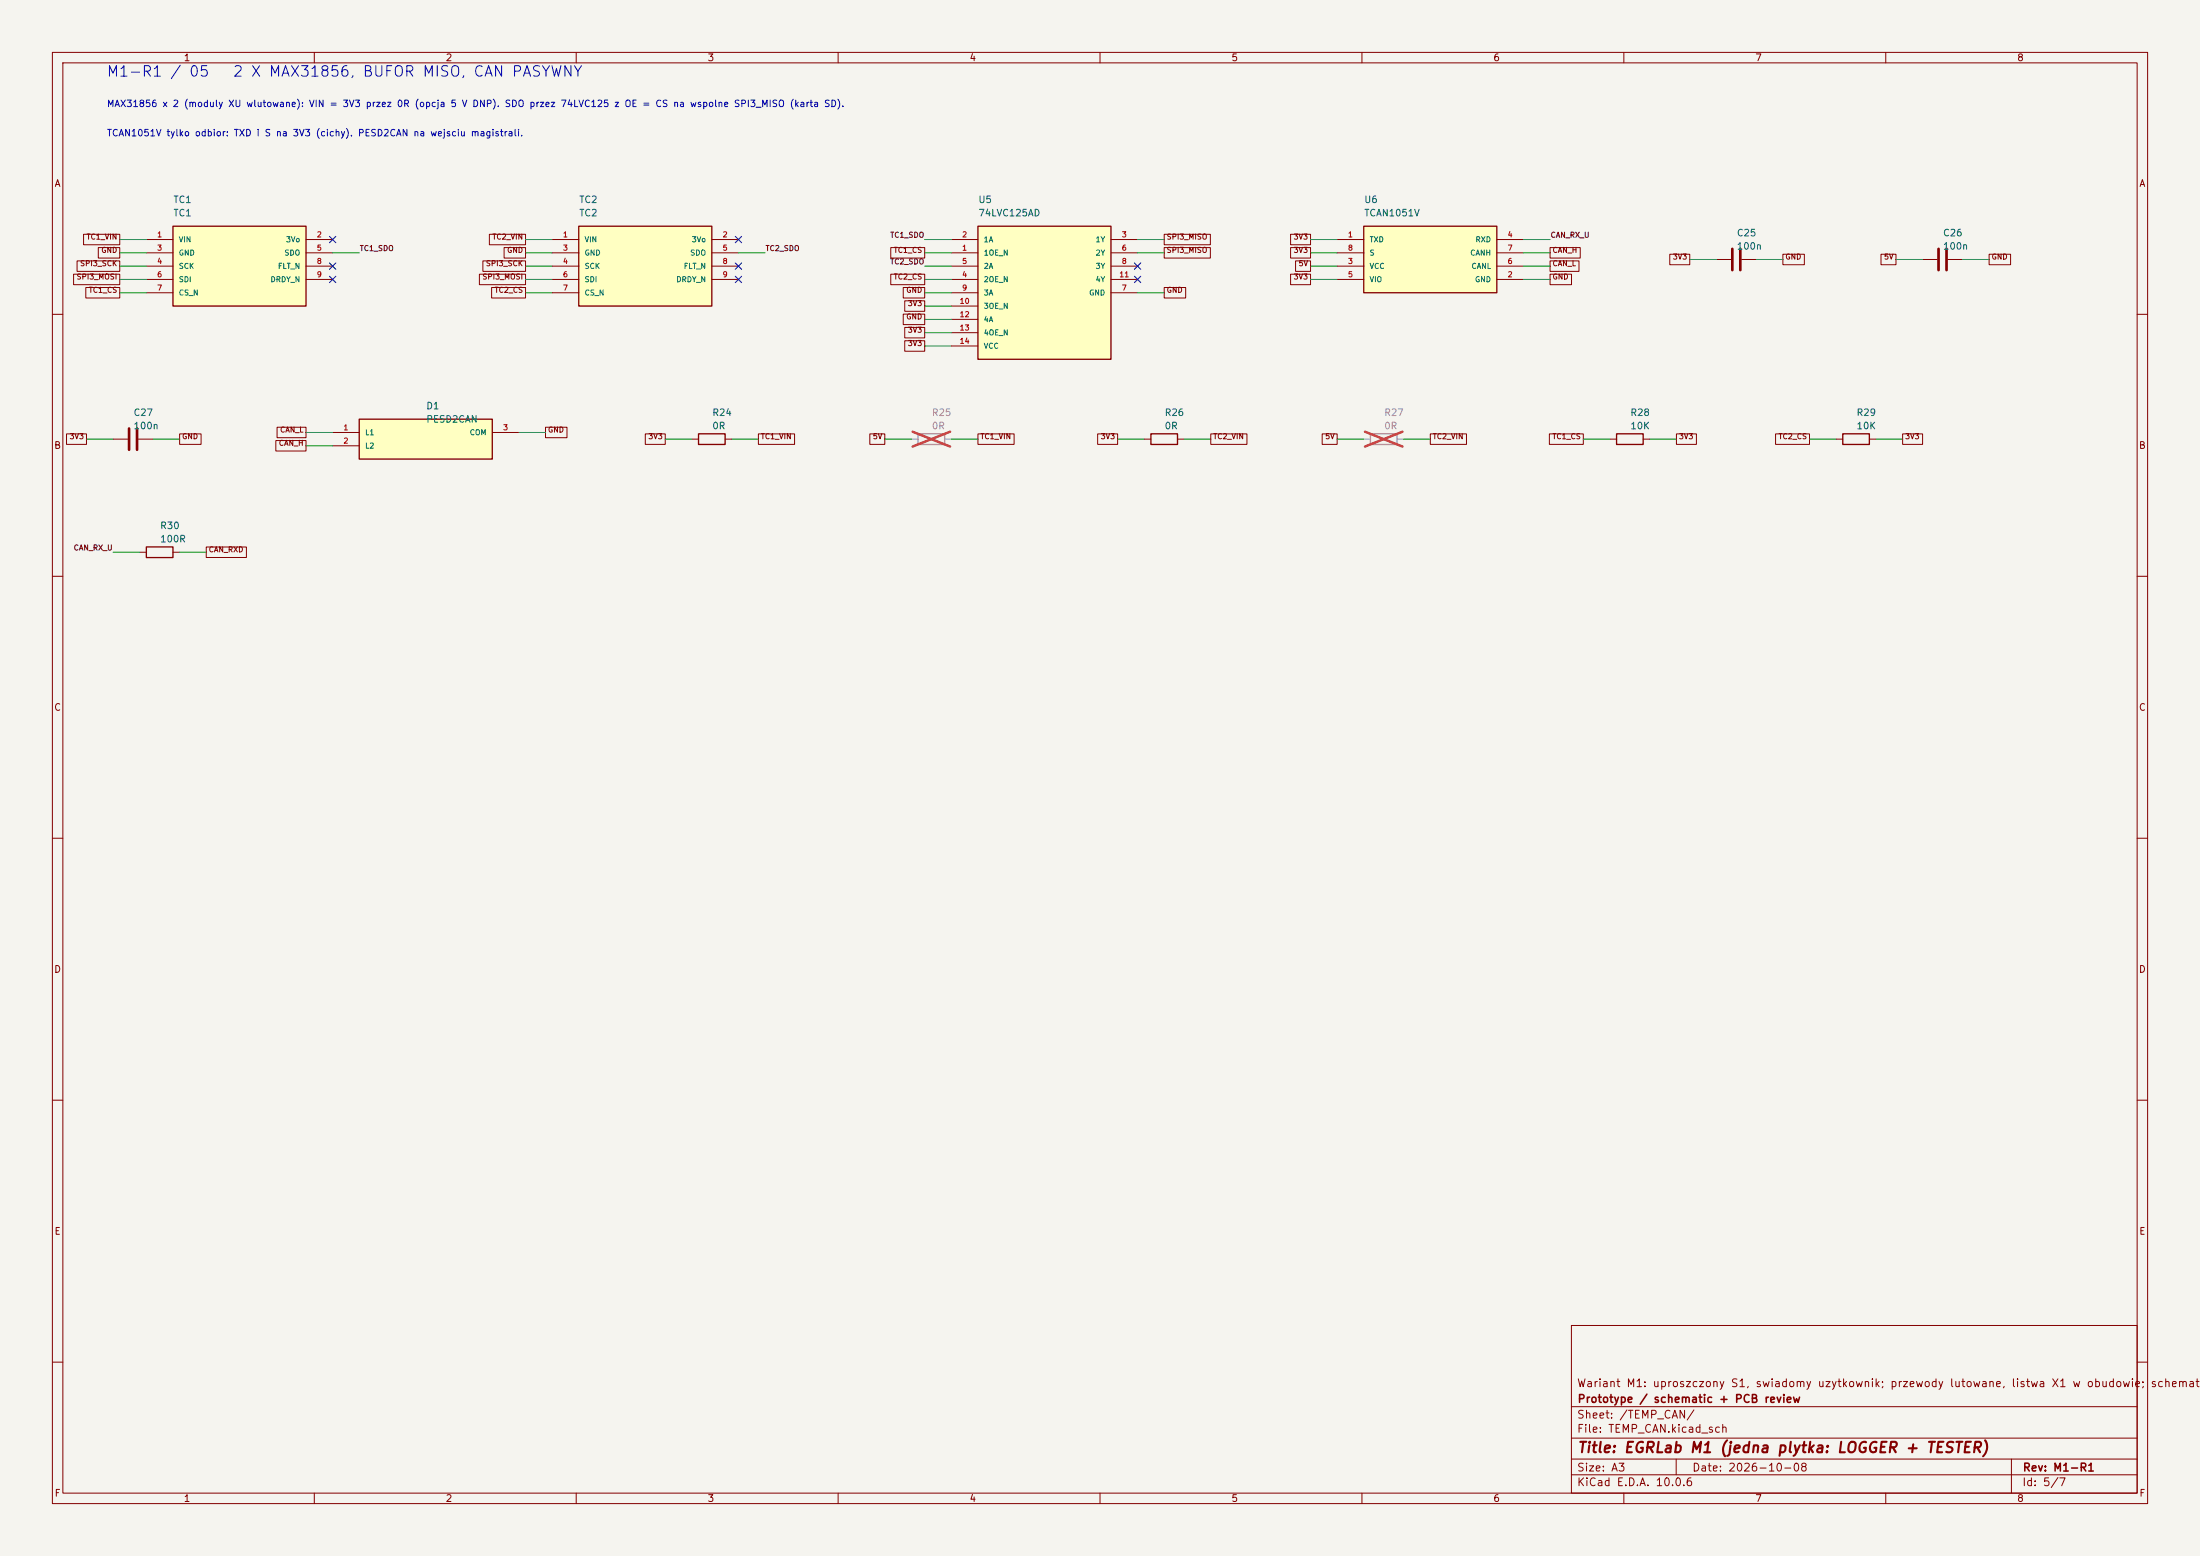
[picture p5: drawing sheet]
(kicad_sch (version 20250114) (generator "eeschema") (paper "A3") (title_block (title "EGRLab M1 (jedna plytka: LOGGER + TESTER)") (date "2026-10-08") (rev "M1-R1") (company "Prototype / schematic + PCB review") (comment 1 "Wariant M1: uproszczony S1, swiadomy uzytkownik; przewody lutowane, listwa X1 w obudowie; schemat"))(lib_symbols (symbol "M1:MAX31856_MODULE" (pin_names (offset 1.016)) (in_bom yes) (on_board yes) (symbol "MAX31856_MODULE_1_1" (rectangle (start -12.7 7.62) (end 12.7 -7.62) (stroke (width .254) (type default)) (fill (type background)))) (symbol "MAX31856_MODULE_1_0" (pin power_in line (at -17.78 5.08 0) (length 5.08) (name "VIN" (effects (font (size 1.0 1.0)))) (number "1" (effects (font (size 1 1))))) (pin power_in line (at -17.78 2.54 0) (length 5.08) (name "GND" (effects (font (size 1.0 1.0)))) (number "3" (effects (font (size 1 1))))) (pin input line (at -17.78 0.0 0) (length 5.08) (name "SCK" (effects (font (size 1.0 1.0)))) (number "4" (effects (font (size 1 1))))) (pin input line (at -17.78 -2.54 0) (length 5.08) (name "SDI" (effects (font (size 1.0 1.0)))) (number "6" (effects (font (size 1 1))))) (pin input line (at -17.78 -5.08 0) (length 5.08) (name "CS_N" (effects (font (size 1.0 1.0)))) (number "7" (effects (font (size 1 1))))) (pin passive line (at 17.78 5.08 180) (length 5.08) (name "3Vo" (effects (font (size 1.0 1.0)))) (number "2" (effects (font (size 1 1))))) (pin tri_state line (at 17.78 2.54 180) (length 5.08) (name "SDO" (effects (font (size 1.0 1.0)))) (number "5" (effects (font (size 1 1))))) (pin output line (at 17.78 0.0 180) (length 5.08) (name "FLT_N" (effects (font (size 1.0 1.0)))) (number "8" (effects (font (size 1 1))))) (pin output line (at 17.78 -2.54 180) (length 5.08) (name "DRDY_N" (effects (font (size 1.0 1.0)))) (number "9" (effects (font (size 1 1)))))))(symbol "M1:74LVC125A_SO14" (pin_names (offset 1.016)) (in_bom yes) (on_board yes) (symbol "74LVC125A_SO14_1_1" (rectangle (start -12.7 12.7) (end 12.7 -12.7) (stroke (width .254) (type default)) (fill (type background)))) (symbol "74LVC125A_SO14_1_0" (pin input line (at -17.78 10.16 0) (length 5.08) (name "1A" (effects (font (size 1.0 1.0)))) (number "2" (effects (font (size 1 1))))) (pin input line (at -17.78 7.62 0) (length 5.08) (name "1OE_N" (effects (font (size 1.0 1.0)))) (number "1" (effects (font (size 1 1))))) (pin input line (at -17.78 5.08 0) (length 5.08) (name "2A" (effects (font (size 1.0 1.0)))) (number "5" (effects (font (size 1 1))))) (pin input line (at -17.78 2.54 0) (length 5.08) (name "2OE_N" (effects (font (size 1.0 1.0)))) (number "4" (effects (font (size 1 1))))) (pin input line (at -17.78 0.0 0) (length 5.08) (name "3A" (effects (font (size 1.0 1.0)))) (number "9" (effects (font (size 1 1))))) (pin input line (at -17.78 -2.54 0) (length 5.08) (name "3OE_N" (effects (font (size 1.0 1.0)))) (number "10" (effects (font (size 1 1))))) (pin input line (at -17.78 -5.08 0) (length 5.08) (name "4A" (effects (font (size 1.0 1.0)))) (number "12" (effects (font (size 1 1))))) (pin input line (at -17.78 -7.62 0) (length 5.08) (name "4OE_N" (effects (font (size 1.0 1.0)))) (number "13" (effects (font (size 1 1))))) (pin power_in line (at -17.78 -10.16 0) (length 5.08) (name "VCC" (effects (font (size 1.0 1.0)))) (number "14" (effects (font (size 1 1))))) (pin tri_state line (at 17.78 10.16 180) (length 5.08) (name "1Y" (effects (font (size 1.0 1.0)))) (number "3" (effects (font (size 1 1))))) (pin tri_state line (at 17.78 7.62 180) (length 5.08) (name "2Y" (effects (font (size 1.0 1.0)))) (number "6" (effects (font (size 1 1))))) (pin tri_state line (at 17.78 5.08 180) (length 5.08) (name "3Y" (effects (font (size 1.0 1.0)))) (number "8" (effects (font (size 1 1))))) (pin tri_state line (at 17.78 2.54 180) (length 5.08) (name "4Y" (effects (font (size 1.0 1.0)))) (number "11" (effects (font (size 1 1))))) (pin power_in line (at 17.78 0.0 180) (length 5.08) (name "GND" (effects (font (size 1.0 1.0)))) (number "7" (effects (font (size 1 1)))))))(symbol "M1:TCAN1051V_SOIC8" (pin_names (offset 1.016)) (in_bom yes) (on_board yes) (symbol "TCAN1051V_SOIC8_1_1" (rectangle (start -12.7 6.35) (end 12.7 -6.35) (stroke (width .254) (type default)) (fill (type background)))) (symbol "TCAN1051V_SOIC8_1_0" (pin input line (at -17.78 3.81 0) (length 5.08) (name "TXD" (effects (font (size 1.0 1.0)))) (number "1" (effects (font (size 1 1))))) (pin input line (at -17.78 1.27 0) (length 5.08) (name "S" (effects (font (size 1.0 1.0)))) (number "8" (effects (font (size 1 1))))) (pin power_in line (at -17.78 -1.27 0) (length 5.08) (name "VCC" (effects (font (size 1.0 1.0)))) (number "3" (effects (font (size 1 1))))) (pin power_in line (at -17.78 -3.81 0) (length 5.08) (name "VIO" (effects (font (size 1.0 1.0)))) (number "5" (effects (font (size 1 1))))) (pin output line (at 17.78 3.81 180) (length 5.08) (name "RXD" (effects (font (size 1.0 1.0)))) (number "4" (effects (font (size 1 1))))) (pin bidirectional line (at 17.78 1.27 180) (length 5.08) (name "CANH" (effects (font (size 1.0 1.0)))) (number "7" (effects (font (size 1 1))))) (pin bidirectional line (at 17.78 -1.27 180) (length 5.08) (name "CANL" (effects (font (size 1.0 1.0)))) (number "6" (effects (font (size 1 1))))) (pin power_in line (at 17.78 -3.81 180) (length 5.08) (name "GND" (effects (font (size 1.0 1.0)))) (number "2" (effects (font (size 1 1)))))))(symbol "M1:C" (pin_numbers (hide yes)) (pin_names (offset 0.254)) (exclude_from_sim no) (in_bom yes) (on_board yes) (in_pos_files yes) (duplicate_pin_numbers_are_jumpers no) (symbol "C_0_1" (polyline (pts (xy -2.032 0.762) (xy 2.032 0.762)) (stroke (width 0.508) (type default)) (fill (type none))) (polyline (pts (xy -2.032 -0.762) (xy 2.032 -0.762)) (stroke (width 0.508) (type default)) (fill (type none)))) (symbol "C_1_1" (pin passive line (at 0 3.81 270) (length 2.794) (name "" (effects (font (size 1.27 1.27)))) (number "1" (effects (font (size 1.27 1.27))))) (pin passive line (at 0 -3.81 90) (length 2.794) (name "" (effects (font (size 1.27 1.27)))) (number "2" (effects (font (size 1.27 1.27)))))) (embedded_fonts no))(symbol "M1:PESD2CAN_SOT23" (pin_names (offset 1.016)) (in_bom yes) (on_board yes) (symbol "PESD2CAN_SOT23_1_1" (rectangle (start -12.7 3.81) (end 12.7 -3.81) (stroke (width .254) (type default)) (fill (type background)))) (symbol "PESD2CAN_SOT23_1_0" (pin passive line (at -17.78 1.27 0) (length 5.08) (name "L1" (effects (font (size 1.0 1.0)))) (number "1" (effects (font (size 1 1))))) (pin passive line (at -17.78 -1.27 0) (length 5.08) (name "L2" (effects (font (size 1.0 1.0)))) (number "2" (effects (font (size 1 1))))) (pin passive line (at 17.78 1.27 180) (length 5.08) (name "COM" (effects (font (size 1.0 1.0)))) (number "3" (effects (font (size 1 1)))))))(symbol "M1:R" (pin_numbers (hide yes)) (pin_names (offset 0)) (exclude_from_sim no) (in_bom yes) (on_board yes) (in_pos_files yes) (duplicate_pin_numbers_are_jumpers no) (symbol "R_0_1" (rectangle (start -1.016 -2.54) (end 1.016 2.54) (stroke (width 0.254) (type default)) (fill (type none)))) (symbol "R_1_1" (pin passive line (at 0 3.81 270) (length 1.27) (name "" (effects (font (size 1.27 1.27)))) (number "1" (effects (font (size 1.27 1.27))))) (pin passive line (at 0 -3.81 90) (length 1.27) (name "" (effects (font (size 1.27 1.27)))) (number "2" (effects (font (size 1.27 1.27)))))) (embedded_fonts no)))(text "MAX31856 x 2 (moduly XU wlutowane): VIN = 3V3 przez 0R (opcja 5 V DNP). SDO przez 74LVC125 z OE = CS na wspolne SPI3_MISO (karta SD)." (at 20.32 19.304 0) (effects (font (size 1.25 1.25)) (justify left top)))(text "TCAN1051V tylko odbior: TXD i S na 3V3 (cichy). PESD2CAN na wejsciu magistrali." (at 20.32 24.892 0) (effects (font (size 1.25 1.25)) (justify left top)))(symbol (lib_id "M1:MAX31856_MODULE") (at 45.72 50.8 0) (unit 1) (in_bom yes) (on_board yes) (dnp no) (property "Reference" "TC1" (at 33.02 38.1 0) (effects (font (size 1.27 1.27)) (justify left))) (property "Value" "TC1" (at 33.02 40.64 0) (effects (font (size 1.27 1.27)) (justify left)))(property "Footprint" "M1:MAX31856_XU" (at 45.72 50.8 0) (effects (font (size 1 1)) hide))(property "MPN" "owned MAX31856 XU module, soldered directly by its 1x9 header (measured 8.10: fits)" (at 45.72 50.8 0) (effects (font (size 1 1)) hide))(property "BaselineRef" "P09:J3" (at 45.72 50.8 0) (effects (font (size 1 1)) hide))(property "Datasheet" "https://allegro.pl/oferta/max31856-modul-termopary-dla-typow-k-j-n-r-s-t-e-b-19-bitowy-modul-xu-18805671895" (at 45.72 50.8 0) (effects (font (size 1 1)) hide))(pin "1")(pin "3")(pin "4")(pin "6")(pin "7")(pin "2")(pin "5")(pin "8")(pin "9"))(symbol (lib_id "M1:MAX31856_MODULE") (at 123.19 50.8 0) (unit 1) (in_bom yes) (on_board yes) (dnp no) (property "Reference" "TC2" (at 110.49 38.1 0) (effects (font (size 1.27 1.27)) (justify left))) (property "Value" "TC2" (at 110.49 40.64 0) (effects (font (size 1.27 1.27)) (justify left)))(property "Footprint" "M1:MAX31856_XU" (at 123.19 50.8 0) (effects (font (size 1 1)) hide))(property "MPN" "owned MAX31856 XU module, soldered directly by its 1x9 header (measured 8.10: fits)" (at 123.19 50.8 0) (effects (font (size 1 1)) hide))(property "BaselineRef" "P09:J4" (at 123.19 50.8 0) (effects (font (size 1 1)) hide))(property "Datasheet" "https://allegro.pl/oferta/max31856-modul-termopary-dla-typow-k-j-n-r-s-t-e-b-19-bitowy-modul-xu-18805671895" (at 123.19 50.8 0) (effects (font (size 1 1)) hide))(pin "1")(pin "3")(pin "4")(pin "6")(pin "7")(pin "2")(pin "5")(pin "8")(pin "9"))(symbol (lib_id "M1:74LVC125A_SO14") (at 199.39 55.88 0) (unit 1) (in_bom yes) (on_board yes) (dnp no) (property "Reference" "U5" (at 186.69 38.1 0) (effects (font (size 1.27 1.27)) (justify left))) (property "Value" "74LVC125AD" (at 186.69 40.64 0) (effects (font (size 1.27 1.27)) (justify left)))(property "Footprint" "Package_SO:SOIC-14_3.9x8.7mm_P1.27mm" (at 199.39 55.88 0) (effects (font (size 1 1)) hide))(property "MPN" "74LVC125AD,118 (Nexperia)" (at 199.39 55.88 0) (effects (font (size 1 1)) hide))(property "BaselineRef" "P09:U1" (at 199.39 55.88 0) (effects (font (size 1 1)) hide))(property "Datasheet" "https://assets.nexperia.com/documents/data-sheet/74LVC125A.pdf" (at 199.39 55.88 0) (effects (font (size 1 1)) hide))(pin "2")(pin "1")(pin "5")(pin "4")(pin "9")(pin "10")(pin "12")(pin "13")(pin "14")(pin "3")(pin "6")(pin "8")(pin "11")(pin "7"))(symbol (lib_id "M1:TCAN1051V_SOIC8") (at 273.05 49.53 0) (unit 1) (in_bom yes) (on_board yes) (dnp no) (property "Reference" "U6" (at 260.35 38.1 0) (effects (font (size 1.27 1.27)) (justify left))) (property "Value" "TCAN1051V" (at 260.35 40.64 0) (effects (font (size 1.27 1.27)) (justify left)))(property "Footprint" "Package_SO:SOIC-8_3.9x4.9mm_P1.27mm" (at 273.05 49.53 0) (effects (font (size 1 1)) hide))(property "MPN" "TCAN1051VDRQ1" (at 273.05 49.53 0) (effects (font (size 1 1)) hide))(property "BaselineRef" "P10:U1" (at 273.05 49.53 0) (effects (font (size 1 1)) hide))(property "Datasheet" "https://www.ti.com/lit/ds/symlink/tcan1051-q1.pdf" (at 273.05 49.53 0) (effects (font (size 1 1)) hide))(pin "1")(pin "8")(pin "3")(pin "5")(pin "4")(pin "7")(pin "6")(pin "2"))(symbol (lib_id "M1:C") (at 331.47 49.53 90) (unit 1) (in_bom yes) (on_board yes) (dnp no) (property "Reference" "C25" (at 331.47 44.45 90) (effects (font (size 1.27 1.27)) (justify right))) (property "Value" "100n" (at 331.47 46.99 90) (effects (font (size 1.27 1.27)) (justify right)))(property "Footprint" "Capacitor_SMD:C_1206_3216Metric_Pad1.33x1.80mm_HandSolder" (at 331.47 49.53 0) (effects (font (size 1 1)) hide))(property "MPN" "SMD 1206 X7R 50V 10% 100n" (at 331.47 49.53 0) (effects (font (size 1 1)) hide))(property "BaselineRef" "P09:C1" (at 331.47 49.53 0) (effects (font (size 1 1)) hide))(property "Datasheet" "" (at 331.47 49.53 0) (effects (font (size 1 1)) hide))(pin "1")(pin "2"))(symbol (lib_id "M1:C") (at 370.84 49.53 90) (unit 1) (in_bom yes) (on_board yes) (dnp no) (property "Reference" "C26" (at 370.84 44.45 90) (effects (font (size 1.27 1.27)) (justify right))) (property "Value" "100n" (at 370.84 46.99 90) (effects (font (size 1.27 1.27)) (justify right)))(property "Footprint" "Capacitor_SMD:C_1206_3216Metric_Pad1.33x1.80mm_HandSolder" (at 370.84 49.53 0) (effects (font (size 1 1)) hide))(property "MPN" "SMD 1206 X7R 50V 10% 100n" (at 370.84 49.53 0) (effects (font (size 1 1)) hide))(property "BaselineRef" "P10:C1" (at 370.84 49.53 0) (effects (font (size 1 1)) hide))(property "Datasheet" "" (at 370.84 49.53 0) (effects (font (size 1 1)) hide))(pin "1")(pin "2"))(symbol (lib_id "M1:C") (at 25.4 83.82 90) (unit 1) (in_bom yes) (on_board yes) (dnp no) (property "Reference" "C27" (at 25.4 78.74 90) (effects (font (size 1.27 1.27)) (justify right))) (property "Value" "100n" (at 25.4 81.28 90) (effects (font (size 1.27 1.27)) (justify right)))(property "Footprint" "Capacitor_SMD:C_1206_3216Metric_Pad1.33x1.80mm_HandSolder" (at 25.4 83.82 0) (effects (font (size 1 1)) hide))(property "MPN" "SMD 1206 X7R 50V 10% 100n" (at 25.4 83.82 0) (effects (font (size 1 1)) hide))(property "BaselineRef" "P10:C2" (at 25.4 83.82 0) (effects (font (size 1 1)) hide))(property "Datasheet" "" (at 25.4 83.82 0) (effects (font (size 1 1)) hide))(pin "1")(pin "2"))(symbol (lib_id "M1:PESD2CAN_SOT23") (at 81.28 83.82 0) (unit 1) (in_bom yes) (on_board yes) (dnp no) (property "Reference" "D1" (at 81.28 77.47 0) (effects (font (size 1.27 1.27)) (justify left))) (property "Value" "PESD2CAN" (at 81.28 80.01 0) (effects (font (size 1.27 1.27)) (justify left)))(property "Footprint" "Package_TO_SOT_SMD:SOT-23" (at 81.28 83.82 0) (effects (font (size 1 1)) hide))(property "MPN" "PESD2CAN,215 Nexperia" (at 81.28 83.82 0) (effects (font (size 1 1)) hide))(property "BaselineRef" "P10:D1" (at 81.28 83.82 0) (effects (font (size 1 1)) hide))(property "Datasheet" "" (at 81.28 83.82 0) (effects (font (size 1 1)) hide))(pin "1")(pin "2")(pin "3"))(symbol (lib_id "M1:R") (at 135.89 83.82 90) (unit 1) (in_bom yes) (on_board yes) (dnp no) (property "Reference" "R24" (at 135.89 78.74 90) (effects (font (size 1.27 1.27)) (justify right))) (property "Value" "0R" (at 135.89 81.28 90) (effects (font (size 1.27 1.27)) (justify right)))(property "Footprint" "Resistor_SMD:R_1206_3216Metric_Pad1.30x1.75mm_HandSolder" (at 135.89 83.82 0) (effects (font (size 1 1)) hide))(property "MPN" "RC1206FR-070RL" (at 135.89 83.82 0) (effects (font (size 1 1)) hide))(property "BaselineRef" "P09:JP" (at 135.89 83.82 0) (effects (font (size 1 1)) hide))(property "Datasheet" "" (at 135.89 83.82 0) (effects (font (size 1 1)) hide))(pin "1")(pin "2"))(symbol (lib_id "M1:R") (at 177.8 83.82 90) (unit 1) (in_bom yes) (on_board yes) (dnp yes) (property "Reference" "R25" (at 177.8 78.74 90) (effects (font (size 1.27 1.27)) (justify right))) (property "Value" "0R" (at 177.8 81.28 90) (effects (font (size 1.27 1.27)) (justify right)))(property "Footprint" "Resistor_SMD:R_1206_3216Metric_Pad1.30x1.75mm_HandSolder" (at 177.8 83.82 0) (effects (font (size 1 1)) hide))(property "MPN" "RC1206FR-070RL" (at 177.8 83.82 0) (effects (font (size 1 1)) hide))(property "BaselineRef" "P09:JP" (at 177.8 83.82 0) (effects (font (size 1 1)) hide))(property "Datasheet" "" (at 177.8 83.82 0) (effects (font (size 1 1)) hide))(pin "1")(pin "2"))(symbol (lib_id "M1:R") (at 222.25 83.82 90) (unit 1) (in_bom yes) (on_board yes) (dnp no) (property "Reference" "R26" (at 222.25 78.74 90) (effects (font (size 1.27 1.27)) (justify right))) (property "Value" "0R" (at 222.25 81.28 90) (effects (font (size 1.27 1.27)) (justify right)))(property "Footprint" "Resistor_SMD:R_1206_3216Metric_Pad1.30x1.75mm_HandSolder" (at 222.25 83.82 0) (effects (font (size 1 1)) hide))(property "MPN" "RC1206FR-070RL" (at 222.25 83.82 0) (effects (font (size 1 1)) hide))(property "BaselineRef" "P09:JP" (at 222.25 83.82 0) (effects (font (size 1 1)) hide))(property "Datasheet" "" (at 222.25 83.82 0) (effects (font (size 1 1)) hide))(pin "1")(pin "2"))(symbol (lib_id "M1:R") (at 264.16 83.82 90) (unit 1) (in_bom yes) (on_board yes) (dnp yes) (property "Reference" "R27" (at 264.16 78.74 90) (effects (font (size 1.27 1.27)) (justify right))) (property "Value" "0R" (at 264.16 81.28 90) (effects (font (size 1.27 1.27)) (justify right)))(property "Footprint" "Resistor_SMD:R_1206_3216Metric_Pad1.30x1.75mm_HandSolder" (at 264.16 83.82 0) (effects (font (size 1 1)) hide))(property "MPN" "RC1206FR-070RL" (at 264.16 83.82 0) (effects (font (size 1 1)) hide))(property "BaselineRef" "P09:JP" (at 264.16 83.82 0) (effects (font (size 1 1)) hide))(property "Datasheet" "" (at 264.16 83.82 0) (effects (font (size 1 1)) hide))(pin "1")(pin "2"))(symbol (lib_id "M1:R") (at 311.15 83.82 90) (unit 1) (in_bom yes) (on_board yes) (dnp no) (property "Reference" "R28" (at 311.15 78.74 90) (effects (font (size 1.27 1.27)) (justify right))) (property "Value" "10K" (at 311.15 81.28 90) (effects (font (size 1.27 1.27)) (justify right)))(property "Footprint" "Resistor_SMD:R_1206_3216Metric_Pad1.30x1.75mm_HandSolder" (at 311.15 83.82 0) (effects (font (size 1 1)) hide))(property "MPN" "RC1206FR-0710KL" (at 311.15 83.82 0) (effects (font (size 1 1)) hide))(property "BaselineRef" "P09:R" (at 311.15 83.82 0) (effects (font (size 1 1)) hide))(property "Datasheet" "" (at 311.15 83.82 0) (effects (font (size 1 1)) hide))(pin "1")(pin "2"))(symbol (lib_id "M1:R") (at 354.33 83.82 90) (unit 1) (in_bom yes) (on_board yes) (dnp no) (property "Reference" "R29" (at 354.33 78.74 90) (effects (font (size 1.27 1.27)) (justify right))) (property "Value" "10K" (at 354.33 81.28 90) (effects (font (size 1.27 1.27)) (justify right)))(property "Footprint" "Resistor_SMD:R_1206_3216Metric_Pad1.30x1.75mm_HandSolder" (at 354.33 83.82 0) (effects (font (size 1 1)) hide))(property "MPN" "RC1206FR-0710KL" (at 354.33 83.82 0) (effects (font (size 1 1)) hide))(property "BaselineRef" "P09:R" (at 354.33 83.82 0) (effects (font (size 1 1)) hide))(property "Datasheet" "" (at 354.33 83.82 0) (effects (font (size 1 1)) hide))(pin "1")(pin "2"))(symbol (lib_id "M1:R") (at 30.48 105.41 90) (unit 1) (in_bom yes) (on_board yes) (dnp no) (property "Reference" "R30" (at 30.48 100.33 90) (effects (font (size 1.27 1.27)) (justify right))) (property "Value" "100R" (at 30.48 102.87 90) (effects (font (size 1.27 1.27)) (justify right)))(property "Footprint" "Resistor_SMD:R_1206_3216Metric_Pad1.30x1.75mm_HandSolder" (at 30.48 105.41 0) (effects (font (size 1 1)) hide))(property "MPN" "RC1206FR-07100RL" (at 30.48 105.41 0) (effects (font (size 1 1)) hide))(property "BaselineRef" "P10:R1" (at 30.48 105.41 0) (effects (font (size 1 1)) hide))(property "Datasheet" "" (at 30.48 105.41 0) (effects (font (size 1 1)) hide))(pin "1")(pin "2"))(text "M1-R1 / 05   2 X MAX31856, BUFOR MISO, CAN PASYWNY" (at 20.32 12.7 0) (effects (font (size 2 2)) (justify left top)))(wire (pts (xy 27.94 45.72) (xy 22.86 45.72)) (stroke (width 0) (type default)))(global_label "TC1_VIN" (shape passive) (at 22.86 45.72 0) (effects (font (size 1 1)) (justify right bottom)))(wire (pts (xy 27.94 48.26) (xy 22.86 48.26)) (stroke (width 0) (type default)))(global_label "GND" (shape passive) (at 22.86 48.26 0) (effects (font (size 1 1)) (justify right bottom)))(wire (pts (xy 27.94 50.8) (xy 22.86 50.8)) (stroke (width 0) (type default)))(global_label "SPI3_SCK" (shape passive) (at 22.86 50.8 0) (effects (font (size 1 1)) (justify right bottom)))(wire (pts (xy 27.94 53.34) (xy 22.86 53.34)) (stroke (width 0) (type default)))(global_label "SPI3_MOSI" (shape passive) (at 22.86 53.34 0) (effects (font (size 1 1)) (justify right bottom)))(wire (pts (xy 27.94 55.88) (xy 22.86 55.88)) (stroke (width 0) (type default)))(global_label "TC1_CS" (shape passive) (at 22.86 55.88 0) (effects (font (size 1 1)) (justify right bottom)))(no_connect (at 63.5 45.72))(wire (pts (xy 63.5 48.26) (xy 68.58 48.26)) (stroke (width 0) (type default)))(label "TC1_SDO"  (at 68.58 48.26 0) (effects (font (size 1 1)) (justify left bottom)))(no_connect (at 63.5 50.8))(no_connect (at 63.5 53.34))(wire (pts (xy 105.41 45.72) (xy 100.33 45.72)) (stroke (width 0) (type default)))(global_label "TC2_VIN" (shape passive) (at 100.33 45.72 0) (effects (font (size 1 1)) (justify right bottom)))(wire (pts (xy 105.41 48.26) (xy 100.33 48.26)) (stroke (width 0) (type default)))(global_label "GND" (shape passive) (at 100.33 48.26 0) (effects (font (size 1 1)) (justify right bottom)))(wire (pts (xy 105.41 50.8) (xy 100.33 50.8)) (stroke (width 0) (type default)))(global_label "SPI3_SCK" (shape passive) (at 100.33 50.8 0) (effects (font (size 1 1)) (justify right bottom)))(wire (pts (xy 105.41 53.34) (xy 100.33 53.34)) (stroke (width 0) (type default)))(global_label "SPI3_MOSI" (shape passive) (at 100.33 53.34 0) (effects (font (size 1 1)) (justify right bottom)))(wire (pts (xy 105.41 55.88) (xy 100.33 55.88)) (stroke (width 0) (type default)))(global_label "TC2_CS" (shape passive) (at 100.33 55.88 0) (effects (font (size 1 1)) (justify right bottom)))(no_connect (at 140.97 45.72))(wire (pts (xy 140.97 48.26) (xy 146.05 48.26)) (stroke (width 0) (type default)))(label "TC2_SDO"  (at 146.05 48.26 0) (effects (font (size 1 1)) (justify left bottom)))(no_connect (at 140.97 50.8))(no_connect (at 140.97 53.34))(wire (pts (xy 181.61 45.72) (xy 176.53 45.72)) (stroke (width 0) (type default)))(label "TC1_SDO"  (at 176.53 45.72 0) (effects (font (size 1 1)) (justify right bottom)))(wire (pts (xy 181.61 48.26) (xy 176.53 48.26)) (stroke (width 0) (type default)))(global_label "TC1_CS" (shape passive) (at 176.53 48.26 0) (effects (font (size 1 1)) (justify right bottom)))(wire (pts (xy 181.61 50.8) (xy 176.53 50.8)) (stroke (width 0) (type default)))(label "TC2_SDO"  (at 176.53 50.8 0) (effects (font (size 1 1)) (justify right bottom)))(wire (pts (xy 181.61 53.34) (xy 176.53 53.34)) (stroke (width 0) (type default)))(global_label "TC2_CS" (shape passive) (at 176.53 53.34 0) (effects (font (size 1 1)) (justify right bottom)))(wire (pts (xy 181.61 55.88) (xy 176.53 55.88)) (stroke (width 0) (type default)))(global_label "GND" (shape passive) (at 176.53 55.88 0) (effects (font (size 1 1)) (justify right bottom)))(wire (pts (xy 181.61 58.42) (xy 176.53 58.42)) (stroke (width 0) (type default)))(global_label "3V3" (shape passive) (at 176.53 58.42 0) (effects (font (size 1 1)) (justify right bottom)))(wire (pts (xy 181.61 60.96) (xy 176.53 60.96)) (stroke (width 0) (type default)))(global_label "GND" (shape passive) (at 176.53 60.96 0) (effects (font (size 1 1)) (justify right bottom)))(wire (pts (xy 181.61 63.5) (xy 176.53 63.5)) (stroke (width 0) (type default)))(global_label "3V3" (shape passive) (at 176.53 63.5 0) (effects (font (size 1 1)) (justify right bottom)))(wire (pts (xy 181.61 66.04) (xy 176.53 66.04)) (stroke (width 0) (type default)))(global_label "3V3" (shape passive) (at 176.53 66.04 0) (effects (font (size 1 1)) (justify right bottom)))(wire (pts (xy 217.17 45.72) (xy 222.25 45.72)) (stroke (width 0) (type default)))(global_label "SPI3_MISO" (shape passive) (at 222.25 45.72 0) (effects (font (size 1 1)) (justify left bottom)))(wire (pts (xy 217.17 48.26) (xy 222.25 48.26)) (stroke (width 0) (type default)))(global_label "SPI3_MISO" (shape passive) (at 222.25 48.26 0) (effects (font (size 1 1)) (justify left bottom)))(no_connect (at 217.17 50.8))(no_connect (at 217.17 53.34))(wire (pts (xy 217.17 55.88) (xy 222.25 55.88)) (stroke (width 0) (type default)))(global_label "GND" (shape passive) (at 222.25 55.88 0) (effects (font (size 1 1)) (justify left bottom)))(wire (pts (xy 255.27 45.72) (xy 250.19 45.72)) (stroke (width 0) (type default)))(global_label "3V3" (shape passive) (at 250.19 45.72 0) (effects (font (size 1 1)) (justify right bottom)))(wire (pts (xy 255.27 48.26) (xy 250.19 48.26)) (stroke (width 0) (type default)))(global_label "3V3" (shape passive) (at 250.19 48.26 0) (effects (font (size 1 1)) (justify right bottom)))(wire (pts (xy 255.27 50.8) (xy 250.19 50.8)) (stroke (width 0) (type default)))(global_label "5V" (shape passive) (at 250.19 50.8 0) (effects (font (size 1 1)) (justify right bottom)))(wire (pts (xy 255.27 53.34) (xy 250.19 53.34)) (stroke (width 0) (type default)))(global_label "3V3" (shape passive) (at 250.19 53.34 0) (effects (font (size 1 1)) (justify right bottom)))(wire (pts (xy 290.83 45.72) (xy 295.91 45.72)) (stroke (width 0) (type default)))(label "CAN_RX_U"  (at 295.91 45.72 0) (effects (font (size 1 1)) (justify left bottom)))(wire (pts (xy 290.83 48.26) (xy 295.91 48.26)) (stroke (width 0) (type default)))(global_label "CAN_H" (shape passive) (at 295.91 48.26 0) (effects (font (size 1 1)) (justify left bottom)))(wire (pts (xy 290.83 50.8) (xy 295.91 50.8)) (stroke (width 0) (type default)))(global_label "CAN_L" (shape passive) (at 295.91 50.8 0) (effects (font (size 1 1)) (justify left bottom)))(wire (pts (xy 290.83 53.34) (xy 295.91 53.34)) (stroke (width 0) (type default)))(global_label "GND" (shape passive) (at 295.91 53.34 0) (effects (font (size 1 1)) (justify left bottom)))(wire (pts (xy 327.66 49.53) (xy 322.58 49.53)) (stroke (width 0) (type default)))(global_label "3V3" (shape passive) (at 322.58 49.53 0) (effects (font (size 1 1)) (justify right bottom)))(wire (pts (xy 335.28 49.53) (xy 340.36 49.53)) (stroke (width 0) (type default)))(global_label "GND" (shape passive) (at 340.36 49.53 0) (effects (font (size 1 1)) (justify left bottom)))(wire (pts (xy 367.03 49.53) (xy 361.95 49.53)) (stroke (width 0) (type default)))(global_label "5V" (shape passive) (at 361.95 49.53 0) (effects (font (size 1 1)) (justify right bottom)))(wire (pts (xy 374.65 49.53) (xy 379.73 49.53)) (stroke (width 0) (type default)))(global_label "GND" (shape passive) (at 379.73 49.53 0) (effects (font (size 1 1)) (justify left bottom)))(wire (pts (xy 21.59 83.82) (xy 16.51 83.82)) (stroke (width 0) (type default)))(global_label "3V3" (shape passive) (at 16.51 83.82 0) (effects (font (size 1 1)) (justify right bottom)))(wire (pts (xy 29.21 83.82) (xy 34.29 83.82)) (stroke (width 0) (type default)))(global_label "GND" (shape passive) (at 34.29 83.82 0) (effects (font (size 1 1)) (justify left bottom)))(wire (pts (xy 63.5 82.55) (xy 58.42 82.55)) (stroke (width 0) (type default)))(global_label "CAN_L" (shape passive) (at 58.42 82.55 0) (effects (font (size 1 1)) (justify right bottom)))(wire (pts (xy 63.5 85.09) (xy 58.42 85.09)) (stroke (width 0) (type default)))(global_label "CAN_H" (shape passive) (at 58.42 85.09 0) (effects (font (size 1 1)) (justify right bottom)))(wire (pts (xy 99.06 82.55) (xy 104.14 82.55)) (stroke (width 0) (type default)))(global_label "GND" (shape passive) (at 104.14 82.55 0) (effects (font (size 1 1)) (justify left bottom)))(wire (pts (xy 132.08 83.82) (xy 127.0 83.82)) (stroke (width 0) (type default)))(global_label "3V3" (shape passive) (at 127.0 83.82 0) (effects (font (size 1 1)) (justify right bottom)))(wire (pts (xy 139.7 83.82) (xy 144.78 83.82)) (stroke (width 0) (type default)))(global_label "TC1_VIN" (shape passive) (at 144.78 83.82 0) (effects (font (size 1 1)) (justify left bottom)))(wire (pts (xy 173.99 83.82) (xy 168.91 83.82)) (stroke (width 0) (type default)))(global_label "5V" (shape passive) (at 168.91 83.82 0) (effects (font (size 1 1)) (justify right bottom)))(wire (pts (xy 181.61 83.82) (xy 186.69 83.82)) (stroke (width 0) (type default)))(global_label "TC1_VIN" (shape passive) (at 186.69 83.82 0) (effects (font (size 1 1)) (justify left bottom)))(wire (pts (xy 218.44 83.82) (xy 213.36 83.82)) (stroke (width 0) (type default)))(global_label "3V3" (shape passive) (at 213.36 83.82 0) (effects (font (size 1 1)) (justify right bottom)))(wire (pts (xy 226.06 83.82) (xy 231.14 83.82)) (stroke (width 0) (type default)))(global_label "TC2_VIN" (shape passive) (at 231.14 83.82 0) (effects (font (size 1 1)) (justify left bottom)))(wire (pts (xy 260.35 83.82) (xy 255.27 83.82)) (stroke (width 0) (type default)))(global_label "5V" (shape passive) (at 255.27 83.82 0) (effects (font (size 1 1)) (justify right bottom)))(wire (pts (xy 267.97 83.82) (xy 273.05 83.82)) (stroke (width 0) (type default)))(global_label "TC2_VIN" (shape passive) (at 273.05 83.82 0) (effects (font (size 1 1)) (justify left bottom)))(wire (pts (xy 307.34 83.82) (xy 302.26 83.82)) (stroke (width 0) (type default)))(global_label "TC1_CS" (shape passive) (at 302.26 83.82 0) (effects (font (size 1 1)) (justify right bottom)))(wire (pts (xy 314.96 83.82) (xy 320.04 83.82)) (stroke (width 0) (type default)))(global_label "3V3" (shape passive) (at 320.04 83.82 0) (effects (font (size 1 1)) (justify left bottom)))(wire (pts (xy 350.52 83.82) (xy 345.44 83.82)) (stroke (width 0) (type default)))(global_label "TC2_CS" (shape passive) (at 345.44 83.82 0) (effects (font (size 1 1)) (justify right bottom)))(wire (pts (xy 358.14 83.82) (xy 363.22 83.82)) (stroke (width 0) (type default)))(global_label "3V3" (shape passive) (at 363.22 83.82 0) (effects (font (size 1 1)) (justify left bottom)))(wire (pts (xy 26.67 105.41) (xy 21.59 105.41)) (stroke (width 0) (type default)))(label "CAN_RX_U"  (at 21.59 105.41 0) (effects (font (size 1 1)) (justify right bottom)))(wire (pts (xy 34.29 105.41) (xy 39.37 105.41)) (stroke (width 0) (type default)))(global_label "CAN_RXD" (shape passive) (at 39.37 105.41 0) (effects (font (size 1 1)) (justify left bottom))))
